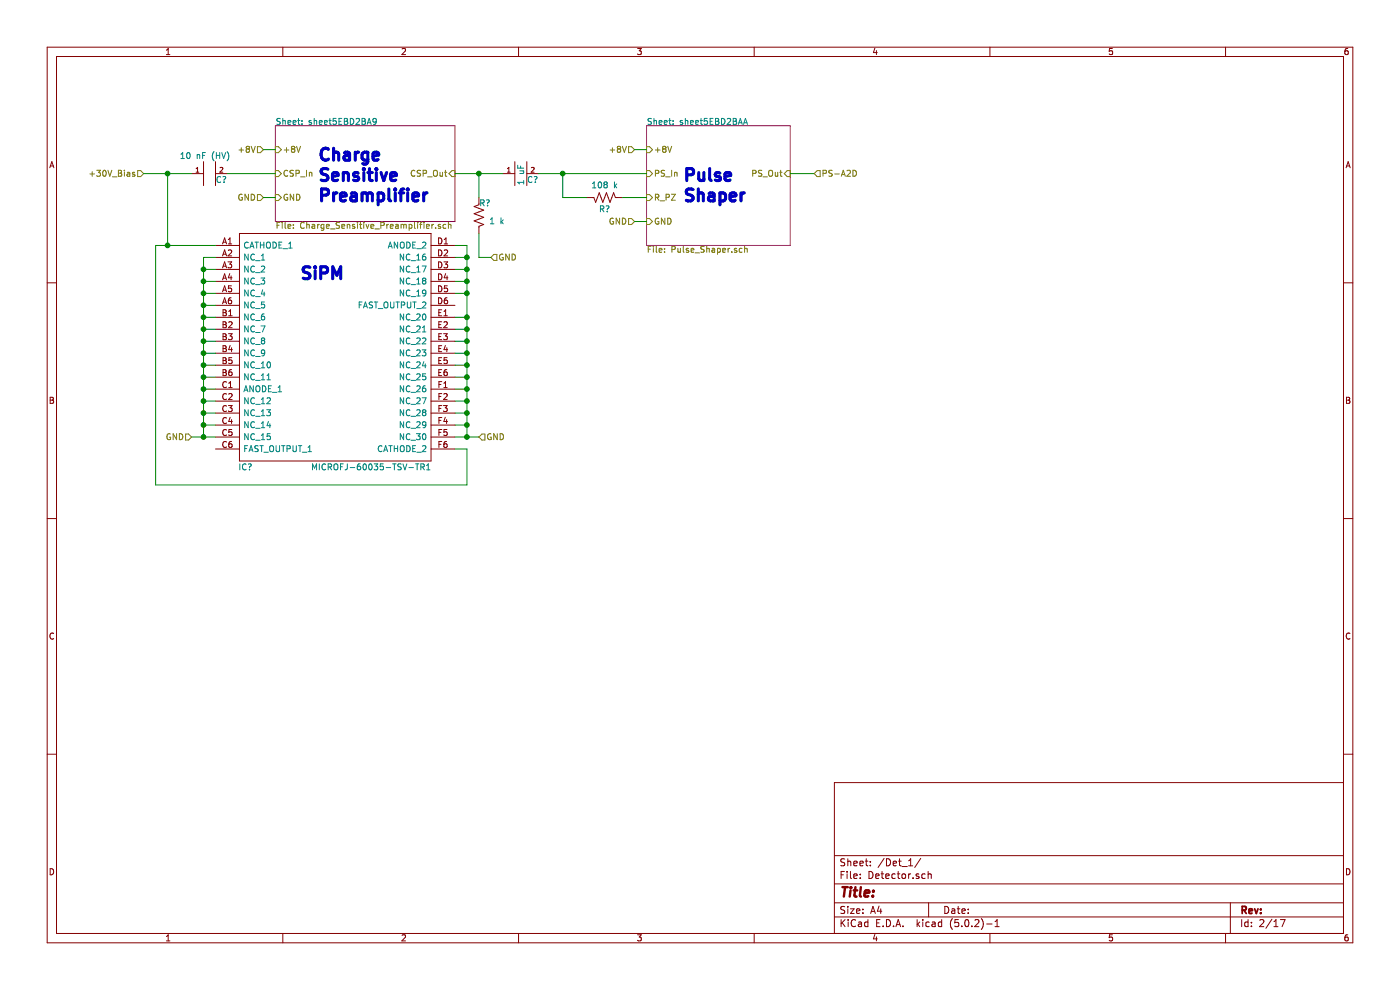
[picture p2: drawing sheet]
EESchema Schematic File Version 4
LIBS:Radiation_Detector-cache
EELAYER 26 0
EELAYER END
$Descr A4 11693 8268
encoding utf-8
Sheet 11 17
Title ""
Date ""
Rev ""
Comp ""
Comment1 ""
Comment2 ""
Comment3 ""
Comment4 ""
$EndDescr
$Comp
L Radiation_Detector-rescue:MICROFJ-60035-TSV-TR1-SS IC?
U 1 1
P 1800 2050
AR Path="/5EBD2B15/5EBD2BB6" Ref="IC?"  Part="1" 
AR Path="/5EC023EE/5EBD2BB6" Ref="IC?"  Part="1" 
AR Path="/5EC027A1/5EBD2BB6" Ref="IC?"  Part="1" 
AR Path="/5EC02B54/5EBD2BB6" Ref="IC?"  Part="1" 
AR Path="/5EC10E33/5EBD2BB6" Ref="IC?"  Part="1" 
AR Path="/5EC116B0/5EBD2BB6" Ref="IC?"  Part="1" 
AR Path="/5EC11F15/5EBD2BB6" Ref="IC?"  Part="1" 
F 0 "IC?" H 2050 200 50  0000 C CNN
F 1 "MICROFJ-60035-TSV-TR1" H 3100 200 50  0000 C CNN
F 2 "SS:SiPM_BGA36C100P6X6_613X613X67" H 3650 2150 50  0001 L CNN
F 3 "https://www.onsemi.com/pub/Collateral/MICROJ-SERIES-D.PDF" H 3650 2050 50  0001 L CNN
F 4 "Silicon Photomultipliers (SiPM), High PDE and Timing Resolution Sensors in a TSV Package" H 3650 1950 50  0001 L CNN "Description"
F 5 "0.67" H 3650 1850 50  0001 L CNN "Height"
F 6 "863-MFJ60035TSVTR1" H 3650 1750 50  0001 L CNN "Mouser Part Number"
F 7 "https://www.mouser.co.uk/ProductDetail/ON-Semiconductor/MICROFJ-60035-TSV-TR1?qs=byeeYqUIh0NZJG9dg5%252B6Ug%3D%3D" H 3650 1650 50  0001 L CNN "Mouser Price/Stock"
F 8 "ON Semiconductor" H 3650 1550 50  0001 L CNN "Manufacturer_Name"
F 9 "MICROFJ-60035-TSV-TR1" H 3650 1450 50  0001 L CNN "Manufacturer_Part_Number"
	1    1800 2050
	1    0    0    -1  
$EndComp
Wire Wire Line
	1700 3350 1700 3450
Connection ~ 1700 3350
Wire Wire Line
	1700 3450 1700 3550
Connection ~ 1700 3450
Wire Wire Line
	1700 3550 1700 3650
Connection ~ 1700 3550
Wire Wire Line
	1700 3150 1700 3050
Connection ~ 1700 3150
Wire Wire Line
	1700 3050 1700 2950
Connection ~ 1700 3050
Wire Wire Line
	1700 2950 1700 2850
Connection ~ 1700 2950
Wire Wire Line
	1700 2850 1700 2750
Connection ~ 1700 2850
Wire Wire Line
	1700 2750 1700 2650
Connection ~ 1700 2750
Wire Wire Line
	1700 2650 1700 2550
Connection ~ 1700 2650
Wire Wire Line
	1700 2550 1700 2450
Connection ~ 1700 2550
Wire Wire Line
	1700 2450 1700 2350
Connection ~ 1700 2450
Wire Wire Line
	1700 2350 1700 2250
Connection ~ 1700 2350
Wire Wire Line
	1700 2250 1700 2150
Connection ~ 1700 2250
$Comp
L 001:C C?
U 1 1
P 1600 1450
AR Path="/5EBD2B15/5EBD2BE3" Ref="C?"  Part="1" 
AR Path="/5EC023EE/5EBD2BE3" Ref="C?"  Part="1" 
AR Path="/5EC027A1/5EBD2BE3" Ref="C?"  Part="1" 
AR Path="/5EC02B54/5EBD2BE3" Ref="C?"  Part="1" 
AR Path="/5EC10E33/5EBD2BE3" Ref="C?"  Part="1" 
AR Path="/5EC116B0/5EBD2BE3" Ref="C?"  Part="1" 
AR Path="/5EC11F15/5EBD2BE3" Ref="C?"  Part="1" 
F 0 "C?" H 1800 1400 50  0000 L CNN
F 1 "10 nF (HV)" H 1500 1600 50  0000 L CNN
F 2 "" H 1650 1540 50  0001 C CNN
F 3 "" H 1650 1540 50  0001 C CNN
	1    1600 1450
	1    0    0    -1  
$EndComp
$Comp
L Device:R_US R?
U 1 1
P 4000 1800
AR Path="/5EBD2B15/5EBD2BEA" Ref="R?"  Part="1" 
AR Path="/5EC023EE/5EBD2BEA" Ref="R?"  Part="1" 
AR Path="/5EC027A1/5EBD2BEA" Ref="R?"  Part="1" 
AR Path="/5EC02B54/5EBD2BEA" Ref="R?"  Part="1" 
AR Path="/5EC10E33/5EBD2BEA" Ref="R?"  Part="1" 
AR Path="/5EC116B0/5EBD2BEA" Ref="R?"  Part="1" 
AR Path="/5EC11F15/5EBD2BEA" Ref="R?"  Part="1" 
F 0 "R?" H 4050 1700 50  0000 C CNN
F 1 "1 k" H 4150 1850 50  0000 C CNN
F 2 "" V 4040 1790 50  0001 C CNN
F 3 "~" H 4000 1800 50  0001 C CNN
	1    4000 1800
	1    0    0    1   
$EndComp
$Comp
L 001:C C?
U 1 1
P 4200 1450
AR Path="/5EBD2B15/5EBD2BF7" Ref="C?"  Part="1" 
AR Path="/5EC023EE/5EBD2BF7" Ref="C?"  Part="1" 
AR Path="/5EC027A1/5EBD2BF7" Ref="C?"  Part="1" 
AR Path="/5EC02B54/5EBD2BF7" Ref="C?"  Part="1" 
AR Path="/5EC10E33/5EBD2BF7" Ref="C?"  Part="1" 
AR Path="/5EC116B0/5EBD2BF7" Ref="C?"  Part="1" 
AR Path="/5EC11F15/5EBD2BF7" Ref="C?"  Part="1" 
F 0 "C?" H 4400 1400 50  0000 L CNN
F 1 "1 uF" V 4350 1350 50  0000 L CNN
F 2 "" H 4250 1540 50  0001 C CNN
F 3 "" H 4250 1540 50  0001 C CNN
	1    4200 1450
	1    0    0    -1  
$EndComp
$Comp
L Device:R_US R?
U 1 1
P 5050 1650
AR Path="/5EBD2B15/5EBD2BFF" Ref="R?"  Part="1" 
AR Path="/5EC023EE/5EBD2BFF" Ref="R?"  Part="1" 
AR Path="/5EC027A1/5EBD2BFF" Ref="R?"  Part="1" 
AR Path="/5EC02B54/5EBD2BFF" Ref="R?"  Part="1" 
AR Path="/5EC10E33/5EBD2BFF" Ref="R?"  Part="1" 
AR Path="/5EC116B0/5EBD2BFF" Ref="R?"  Part="1" 
AR Path="/5EC11F15/5EBD2BFF" Ref="R?"  Part="1" 
F 0 "R?" V 4950 1650 50  0000 C CNN
F 1 "108 k" V 5150 1650 50  0000 C CNN
F 2 "" V 5090 1640 50  0001 C CNN
F 3 "~" H 5050 1650 50  0001 C CNN
	1    5050 1650
	0    1    -1   0   
$EndComp
Text Notes 2650 1700 0    100  ~ 20
Charge\nSensitive\nPreamplifier
$Sheet
S 2300 1050 1500 800 
U 5EBD2C07
F0 "sheet5EBD2BA9" 50
F1 "Charge_Sensitive_Preamplifier.sch" 50
F2 "GND" I L 2300 1650 50 
F3 "+8V" I L 2300 1250 50 
F4 "CSP_In" I L 2300 1450 50 
F5 "CSP_Out" I R 3800 1450 50 
$EndSheet
Text Notes 2500 2350 0    100  ~ 20
SiPM
$Sheet
S 5400 1050 1200 1000
U 5EBD2C13
F0 "sheet5EBD2BAA" 50
F1 "Pulse_Shaper.sch" 50
F2 "PS_In" I L 5400 1450 50 
F3 "PS_Out" I R 6600 1450 50 
F4 "GND" I L 5400 1850 50 
F5 "+8V" I L 5400 1250 50 
F6 "R_PZ" I L 5400 1650 50 
$EndSheet
Text Notes 5700 1700 0    100  ~ 20
Pulse\nShaper
Wire Wire Line
	5400 1650 5200 1650
Wire Wire Line
	3800 1450 4000 1450
Wire Wire Line
	4000 1650 4000 1450
Connection ~ 4000 1450
Wire Wire Line
	4000 1450 4200 1450
Wire Wire Line
	4500 1450 4700 1450
Wire Wire Line
	4900 1650 4700 1650
Wire Wire Line
	4700 1650 4700 1450
Wire Wire Line
	4700 1450 5400 1450
Connection ~ 4700 1450
Wire Wire Line
	6800 1450 6600 1450
Wire Wire Line
	3900 3650 3900 3550
Wire Wire Line
	3800 2050 3900 2050
Wire Wire Line
	3800 2150 3900 2150
Connection ~ 3900 2150
Wire Wire Line
	3900 2150 3900 2050
Wire Wire Line
	3800 2250 3900 2250
Connection ~ 3900 2250
Wire Wire Line
	3900 2250 3900 2150
Connection ~ 3900 2350
Wire Wire Line
	3900 2350 3900 2250
Wire Wire Line
	3800 2350 3900 2350
Wire Wire Line
	3800 2850 3900 2850
Connection ~ 3900 2850
Wire Wire Line
	3900 2850 3900 2750
Wire Wire Line
	3800 2750 3900 2750
Connection ~ 3900 2750
Wire Wire Line
	3900 2750 3900 2650
Wire Wire Line
	3800 2650 3900 2650
Connection ~ 3900 2650
Wire Wire Line
	3800 2450 3900 2450
Wire Wire Line
	3900 2450 3900 2350
Wire Wire Line
	3800 2950 3900 2950
Connection ~ 3900 2950
Wire Wire Line
	3900 2950 3900 2850
Wire Wire Line
	3800 3050 3900 3050
Connection ~ 3900 3050
Wire Wire Line
	3900 3050 3900 2950
Wire Wire Line
	3800 3150 3900 3150
Connection ~ 3900 3150
Wire Wire Line
	3900 3150 3900 3050
Connection ~ 3900 3250
Wire Wire Line
	3900 3250 3900 3150
Wire Wire Line
	3800 3250 3900 3250
Wire Wire Line
	3800 3650 3900 3650
Wire Wire Line
	3800 3550 3900 3550
Connection ~ 3900 3550
Wire Wire Line
	3900 3550 3900 3450
Wire Wire Line
	3800 3450 3900 3450
Connection ~ 3900 3450
Wire Wire Line
	3900 3450 3900 3350
Wire Wire Line
	3800 3350 3900 3350
Connection ~ 3900 3350
Wire Wire Line
	3900 3350 3900 3250
Wire Wire Line
	3800 3750 3900 3750
Wire Wire Line
	1700 2150 1800 2150
Wire Wire Line
	1700 2250 1800 2250
Wire Wire Line
	1700 2350 1800 2350
Wire Wire Line
	1700 2450 1800 2450
Wire Wire Line
	1700 2550 1800 2550
Wire Wire Line
	1700 2650 1800 2650
Wire Wire Line
	1700 2750 1800 2750
Wire Wire Line
	1700 2850 1800 2850
Wire Wire Line
	1700 2950 1800 2950
Wire Wire Line
	1700 3050 1800 3050
Wire Wire Line
	1700 3150 1800 3150
Wire Wire Line
	1700 3150 1700 3250
Wire Wire Line
	1700 3350 1800 3350
Wire Wire Line
	1700 3450 1800 3450
Wire Wire Line
	1700 3550 1800 3550
Wire Wire Line
	1800 3250 1700 3250
Connection ~ 1700 3250
Wire Wire Line
	1700 3250 1700 3350
Wire Wire Line
	1700 3650 1800 3650
Wire Wire Line
	2300 1450 1900 1450
Wire Wire Line
	3900 2450 3900 2650
Connection ~ 3900 2450
Text HLabel 1200 1450 0    50   Input ~ 0
+30V_Bias
Text HLabel 2200 1250 0    50   Input ~ 0
+8V
Wire Wire Line
	2200 1250 2300 1250
Text HLabel 2200 1650 0    50   Input ~ 0
GND
Wire Wire Line
	2200 1650 2300 1650
Text HLabel 5300 1850 0    50   Input ~ 0
GND
Wire Wire Line
	5300 1850 5400 1850
Text HLabel 5300 1250 0    50   Input ~ 0
+8V
Wire Wire Line
	5300 1250 5400 1250
Text HLabel 4100 2150 2    50   Input ~ 0
GND
Wire Wire Line
	4000 1950 4000 2150
Text HLabel 4000 3650 2    50   Input ~ 0
GND
Wire Wire Line
	4000 3650 3900 3650
Connection ~ 3900 3650
Wire Wire Line
	4100 2150 4000 2150
Text HLabel 1600 3650 0    50   Input ~ 0
GND
Wire Wire Line
	1600 3650 1700 3650
Connection ~ 1700 3650
Wire Wire Line
	1800 2050 1400 2050
Wire Wire Line
	1200 1450 1400 1450
Wire Wire Line
	1400 2050 1400 1450
Connection ~ 1400 1450
Wire Wire Line
	1400 1450 1600 1450
Wire Wire Line
	3900 4050 1300 4050
Wire Wire Line
	1300 4050 1300 2050
Wire Wire Line
	1300 2050 1400 2050
Wire Wire Line
	3900 3750 3900 4050
Connection ~ 1400 2050
Text HLabel 6800 1450 2    50   Input ~ 0
PS-A2D
$EndSCHEMATC
